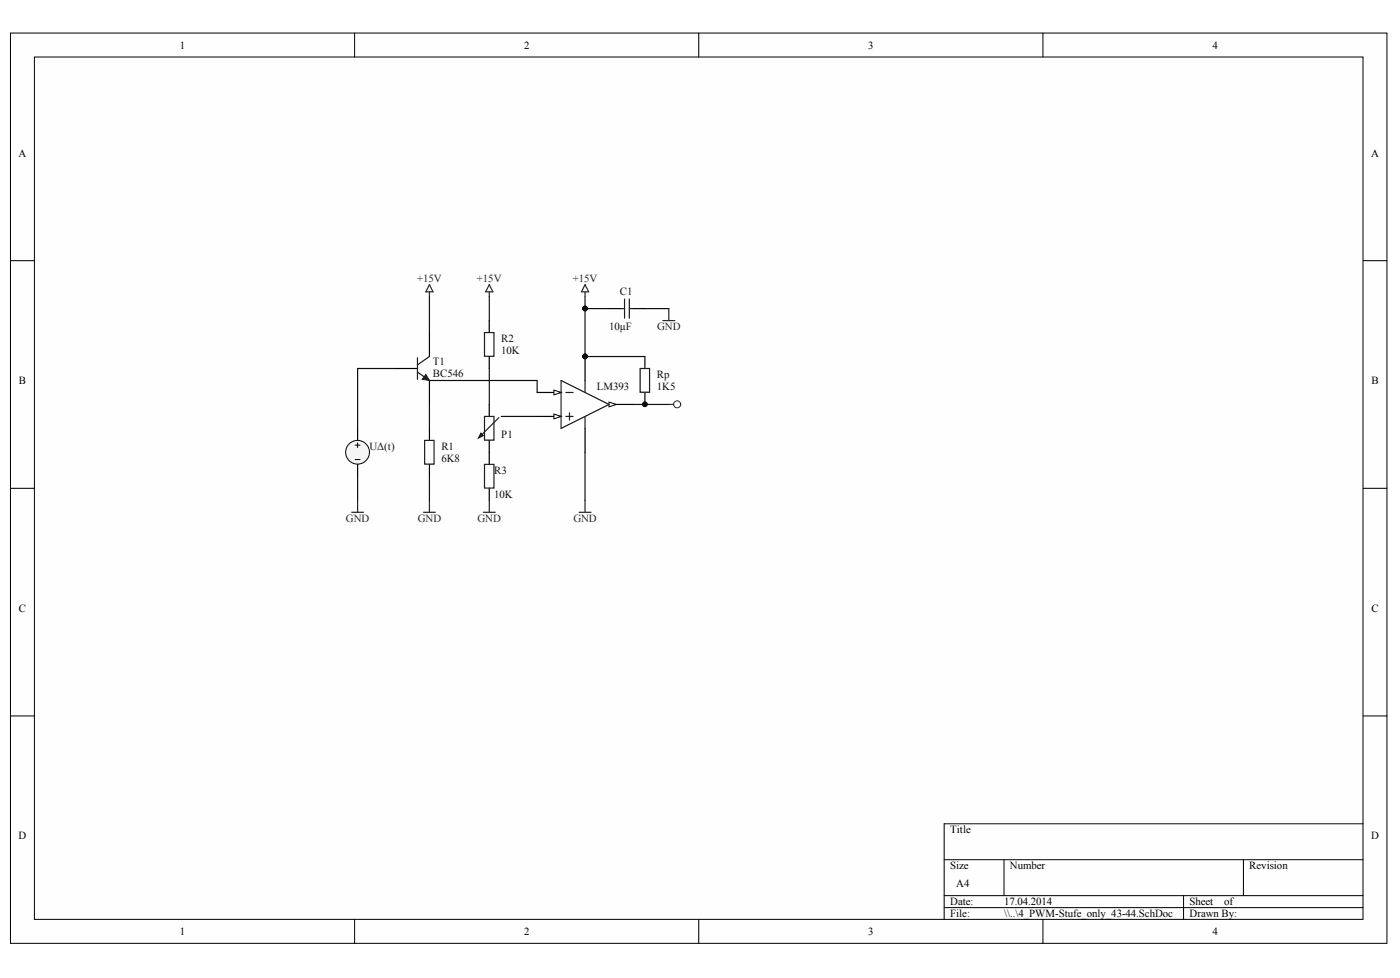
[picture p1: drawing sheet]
<svg xmlns="http://www.w3.org/2000/svg" width="288mm" height="201mm" viewBox="0 0 288 201" stroke-linecap="round" stroke-linejoin="round" font-family="sans-serif">
<g fill="#fefefe" stroke="#000" stroke-width=".21">
<path d="M2.2 6.8h283v187.2h-283z"/>
<path d="M7.1 11.7h273.2v177.3h-273.2z"/>
</g>
<g fill="none" stroke="#000" stroke-width=".21">
<path d="M72.9 6.8v4.9M143.7 6.8v4.9M214.4 6.8v4.9M2.2 53.6h4.9M280.3 53.6h4.9M2.2 100.4h4.9M280.3 100.4h4.9M2.2 147.2h4.9M280.3 147.2h4.9M194.1 176.8h86.2M206.4 176.8v7.4M255.7 176.8v7.4"/>
<path d="M280.3 169.4h-86.2v19.7M72.9 189.1v4.9M143.7 189.1v4.9M194.1 184.2h86.2M194.1 186.6h86.2M214.4 189.1v4.9M243.4 184.2v4.9"/>
</g>
<path d="M110.5 80.7h4.9" fill="none" stroke="#000" stroke-width=".25"/>
<path d="M113.9 80.2l1.5 .5-1.5 .5z" fill="#fefefe" stroke="#000" stroke-width=".21"/>
<path d="M110.5 85.6h4.9" fill="none" stroke="#000" stroke-width=".25"/>
<path d="M113.9 85.1l1.5 .5-1.5 .5z" fill="#fefefe" stroke="#000" stroke-width=".21"/>
<path d="M120.3 73.3v4.9M125.2 83.2h4.9" fill="none" stroke="#000" stroke-width=".25"/>
<circle cx="120.3" cy="73.3" r=".47" fill="#0e0e0e" stroke="#0e0e0e" stroke-width=".21"/>
<path d="M125.2 82.7l1.5 .5-1.5 .5z" fill="#fefefe" stroke="#000" stroke-width=".21"/>
<path d="M73.5 88.1v2.4M73.5 95.5v2.4M120.3 88.1v4.9" fill="none" stroke="#000" stroke-width=".25"/>
<path d="M115.4 78.2l9.8 5-9.8 4.9zM120.3 78.2v2.5M116.4 80.7h1.4M116.4 85.6h1.4M117.1 84.9v1.5M120.3 85.6v2.5" fill="none" stroke="#1c1c1c" stroke-width=".25"/>
<circle cx="120.3" cy="73.3" r=".47" fill="#0e0e0e" stroke="#0e0e0e" stroke-width=".21"/>
<path d="M130.1 83.2h7.4" fill="none" stroke="#0e0e0e" stroke-width=".25"/>
<path d="M99.4 105.3h2.4M100.6 102.9v2.4M119.1 105.3h2.4M120.3 102.9v2.4" fill="none" stroke="#262626" stroke-width=".25"/>
<circle cx="73.5" cy="93" r="2.44" fill="#f5f5f5" stroke="#000" stroke-width=".21"/>
<path d="M73 91.5h1M73 94.5h1M73.5 91v1" fill="none" stroke="#000" stroke-width=".21"/>
<g fill="none" stroke="#0e0e0e" stroke-width=".25">
<path d="M80.9 75.8h-7.4v12.3M88.3 78.2h22.2v2.5M88.3 61v7.4M100.6 61v4.9M100.6 75.8v7.4M120.3 61v12.3h12.3M120.3 63.5h4.9M132.6 63.5h4.9M73.5 97.9v5M88.3 83.2v4.9M88.3 97.9v5M103.1 85.6h7.4"/>
<path d="M120.3 93v9.9"/>
</g>
<g fill="none" stroke="#262626" stroke-width=".25">
<path d="M88.3 58.5l.7 1.5h-1.4zM100.6 58.5l.7 1.5h-1.4zM120.3 58.5l.7 1.5h-1.4zM88.3 60v1M100.6 60v1M120.3 60v1M136.3 65.9h2.5M137.5 63.5v2.4M137.5 83.2h1M72.3 105.3h2.5M73.5 102.9v2.4M87.1 105.3h2.4"/>
<path d="M88.3 102.9v2.4"/>
</g>
<g fill="none" stroke="#000" stroke-width=".25">
<path d="M80.9 75.8h4.9M88.3 68.4v4.9M88.3 78.2v5M100.6 65.9v2.5M100.6 73.3v2.5M125.2 63.5h2.5M130.1 63.5h2.5M132.6 73.3v2.5M88.3 88.1v2.4M88.3 95.5v2.4M100.6 83.2v2.4M100.6 90.5v5"/>
<path d="M132.6 80.7v2.5M100.6 100.4v2.5"/>
</g>
<g fill="none" stroke="#1c1c1c" stroke-width=".25">
<path d="M85.8 76.5l2.5 1.7M85.8 73.6v4.4M88.3 73.3l-2.5 1.7M99.6 68.4h2v4.9h-2zM127.7 63.5h.7M128.4 61.5v3.9M129.4 61.5v3.9M129.4 63.5h.7M131.6 75.8h2v4.8h-2zM87.3 90.5h2v4.9h-2zM99.6 85.6h2v4.9h-2zM99.6 95.5h2v4.9h-2z"/>
<path d="M102.6 85.9l-3.7 3.7"/>
</g>
<path d="M98.9 89.1l.5 .5-1 .5z" fill="#1c1c1c" stroke="#1c1c1c" stroke-width=".25"/>
<path d="M87.6 77l.7 1.2-1.5-.2z" fill="#1c1c1c" stroke="#1c1c1c" stroke-width=".21"/>
<g fill="#0e0e0e" stroke="#0e0e0e" stroke-width=".21">
<circle cx="132.6" cy="83.1" r=".47"/>
<circle cx="120.3" cy="73.3" r=".47"/>
<circle cx="120.3" cy="63.4" r=".47"/>
</g>
<circle cx="139.2" cy="83.1" r=".72" fill="none" stroke="#262626" stroke-width=".21"/>
<g font-size="2.2">
<text x="37" y="10">1</text>
<text x="107.8" y="10">2</text>
<text x="178.5" y="10">3</text>
<text x="249.3" y="10">4</text>
<text x="3.8" y="32.2">A</text>
<text x="282" y="32.2">A</text>
<text x="3.9" y="79">B</text>
<text x="282" y="79">B</text>
<text x="3.9" y="125.8">C</text>
<text x="282" y="125.8">C</text>
<text x="3.8" y="172.6">D</text>
<text x="195.4" y="171.4">Title</text>
<text x="282" y="172.6">D</text>
<text x="195.4" y="178.7">Size</text>
<text x="207.7" y="178.7">Number</text>
<text x="256.9" y="178.7">Revision</text>
<text x="196.6" y="182.4">A4</text>
<text x="195.4" y="186.1">Date:</text>
<text x="195.4" y="188.6">File:</text>
<text x="206.4" y="186.1">17.04.2014</text>
<text x="206.4" y="188.6">\\..\4_PWM-Stufe_only_43-44.SchDoc</text>
<text x="244.6" y="186.1">Sheet</text>
<text x="244.6" y="188.6">Drawn By:</text>
<text x="251.7" y="186.1">of</text>
<text x="37" y="192.3">1</text>
<text x="107.8" y="192.3">2</text>
<text x="178.5" y="192.3">3</text>
<text x="249.3" y="192.3">4</text>
</g>
<g font-size="2.2" fill="#262626">
<text x="85.8" y="58">+15V</text>
<text x="98.1" y="58">+15V</text>
<text x="117.8" y="58">+15V</text>
<text x="135.1" y="67.9">GND</text>
<text x="71.1" y="107.3">GND</text>
<text x="85.9" y="107.3">GND</text>
<text x="98.2" y="107.3">GND</text>
<text x="117.9" y="107.3">GND</text>
</g>
<g font-size="2.2" fill="#0e0e0e">
<text x="127.4" y="60.7">C1</text>
<text x="103.1" y="70.4">R2</text>
<text x="125.2" y="67.9">10µF</text>
<text x="89" y="75">T1</text>
<text x="89" y="77.5">BC546</text>
<text x="103.1" y="72.8">10K</text>
<text x="135.1" y="77.7">Rp</text>
<text x="122.7" y="80.2">LM393</text>
<text x="135.1" y="80.2">1K5</text>
<text x="76" y="92.5">UΔ(t)</text>
<text x="90.8" y="95">6K8</text>
<text x="90.8" y="92.5">R1</text>
<text x="103.1" y="90.1">P1</text>
<text x="101.6" y="97.4">R3</text>
<text x="101.6" y="102.4">10K</text>
</g>
</svg>
